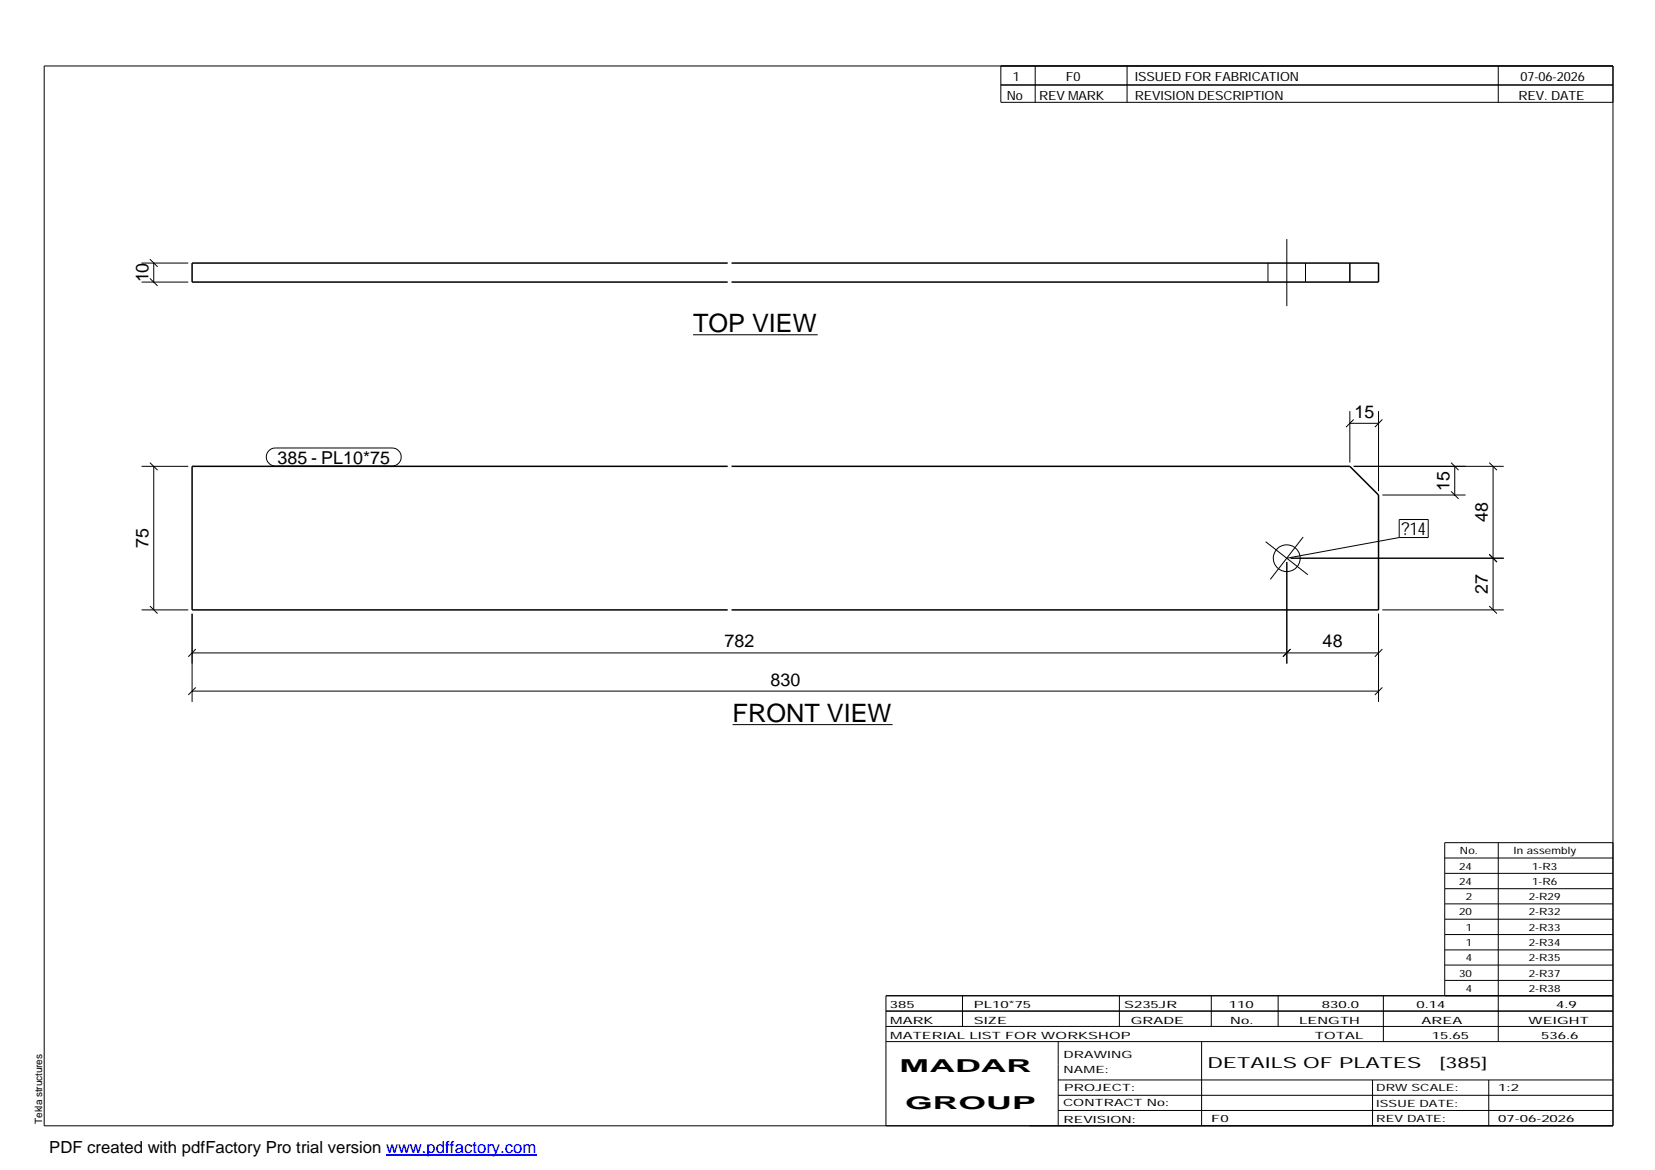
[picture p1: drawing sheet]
<svg xmlns="http://www.w3.org/2000/svg" width="420mm" height="297mm" viewBox="0 0 420 297" stroke-linecap="round" stroke-linejoin="round" font-family="sans-serif">
<g fill="none" stroke="#000" stroke-width=".25">
<path d="M11.2 16.7h398.3v269.1h-398.3zM254.1 16.7v9.3h155.4M262.8 16.7v9.3M286.1 16.7v9.3M380.4 16.7v9.3M254.1 21.6h155.4M35.9 71.6h11.9M35.9 66.8h11.9M38.1 70.7l1.9 1.9M38.1 65.8l1.9 1.9M39 66.8v4.8M321.9 66.8v4.8"/>
<path d="M326.7 60.7v17M331.4 66.8v4.8M175.9 85h31.7M35.9 118.4h11.9M38.1 117.5l1.9 1.9M39 118.4v36.4M68.3 114.4l.7-.5 .9-.2h29.7a2.29 2.29 0 0 1 2.3 2.3 2.29 2.29 0 0 1-2.3 2.3h-29.7a2.27 2.27 0 0 1-2.1-1.4 2.27 2.27 0 0 1 .5-2.5zM342.7 107.5h7.3M342.7 104.4v13M343.7 106.5l-2 1.9M343.7 118.4h38.1M350 104.4v20.3"/>
<path d="M350.9 106.5l-1.9 1.9M368.4 117.5l1.9 1.9M369.3 118.4v7.3M378.1 117.5l1.9 1.9M379.1 118.4v36.4M321.3 137.5l10.7 8.4M330.8 136.3l-8.3 10.8M350.9 125.7h21.2M355.2 131.9h7.4v4.6h-7.4zM355.2 136.5l-28.5 5.2M368.4 124.7l1.9 1.9M35.9 154.8h11.9"/>
<path d="M38.1 153.9l1.9 1.9M48.8 155.8v22.4M326.7 142.7v25.8M327.7 141.7h54.1M350 155.8v22.4M350.9 154.8h30.9M378.1 153.9l1.9 1.9M378.1 140.7l1.9 2M48.8 175.5h301.2M48.8 165.8h301.2M49.7 174.5l-1.9 1.9M49.7 164.8l-1.9 1.9"/>
<path d="M327.6 164.8l-1.9 1.9M350.9 174.5l-1.9 1.9M350.9 164.8l-1.9 1.9M186 184h40.6M366.8 217.8h42.7M380.4 213.9v50.5M409.5 213.9h-42.7v38.9M366.8 221.7h42.7M366.8 225.6h42.7M366.8 229.5h42.7M366.8 233.4h42.7M366.8 237.3h42.7"/>
<path d="M224.9 256.7h184.6M244.3 252.8v7.8M284.2 252.8v7.8M307.5 252.8v7.8M324.5 252.8v7.8M351.2 252.8v11.6M366.8 241.2h42.7M366.8 245h42.7M366.8 248.9h42.7M409.5 252.8h-184.6v33M224.9 264.4h184.6M224.9 260.6h184.6"/>
<path d="M268.6 264.4v21.4M268.6 274.2h140.9M268.6 278.1h140.9M305.1 264.4v21.4M348.4 274.2v11.6M378 274.2v11.6M268.6 281.9h140.9"/>
<circle cx="326.6" cy="141.7" r="3.4"/>
</g>
<path d="M184.7 66.8h-135.9v4.8h135.9M185.7 66.8h164.3v4.8h-164.3M342.7 66.8v4.8M184.7 118.4h-135.9v36.4h135.9M185.7 118.4h157l7.3 7.3v29.1h-164.3" fill="none" stroke="#000" stroke-width=".38"/>
<path d="M98 293.3h38.2" fill="none" stroke="#00f" stroke-width=".3"/>
<g font-size="6.4">
<text x="175.9" y="84.3">TOP VIEW</text>
<text x="186" y="183.2">FRONT VIEW</text>
</g>
<g font-size="4.5">
<text x="37.7" y="71.7" transform="rotate(-90 37.7 71.7)">10</text>
<text x="343.8" y="106.1">15</text>
<text x="70.5" y="117.7">385 - PL10*75</text>
<text x="368" y="124.6" transform="rotate(-90 368 124.6)">15</text>
<text x="355.8" y="135.9">?14</text>
<text x="377.7" y="132.6" transform="rotate(-90 377.7 132.6)">48</text>
<text x="37.7" y="139.1" transform="rotate(-90 37.7 139.1)">75</text>
<text x="377.7" y="150.8" transform="rotate(-90 377.7 150.8)">27</text>
<text x="183.9" y="164.4">782</text>
<text x="335.8" y="164.4">48</text>
<text x="195.6" y="174.1">830</text>
<text x="228.4" y="272.3">MADAR</text>
<text x="229.8" y="281.6">GROUP</text>
</g>
<text font-size="4.2" x="12.5" y="292.7">PDF created with pdfFactory Pro trial version www.pdffactory.com</text>
<g font-size="3.9">
<text x="306.5" y="271.3">DETAILS OF PLATES</text>
<text x="365.4" y="271.3">[385]</text>
</g>
<g font-size="3.2">
<text x="257.1" y="20.5">1</text>
<text x="270.6" y="20.5">F0</text>
<text x="288.1" y="20.5">ISSUED FOR FABRICATION</text>
<text x="386" y="20.5">07-06-2026</text>
<text x="255.6" y="25.5">No</text>
<text x="263.8" y="25.5">REV MARK</text>
<text x="288.1" y="25.5">REVISION DESCRIPTION</text>
<text x="385.5" y="25.5">REV. DATE</text>
</g>
<g font-size="2.5">
<text x="370.4" y="220.8">24</text>
<text x="370.6" y="216.9">No.</text>
<text x="384.3" y="216.9">In assembly</text>
<text x="389" y="220.8">1-R3</text>
<text x="370.4" y="224.6">24</text>
<text x="389" y="224.6">1-R6</text>
<text x="370.4" y="232.4">20</text>
<text x="372.1" y="228.5">2</text>
<text x="388.1" y="228.5">2-R29</text>
<text x="388.1" y="232.4">2-R32</text>
<text x="372.1" y="236.3">1</text>
<text x="388.1" y="236.3">2-R33</text>
<text x="372.1" y="240.2">1</text>
<text x="372.1" y="244.1">4</text>
<text x="388.1" y="240.2">2-R34</text>
<text x="388.1" y="244.1">2-R35</text>
<text x="370.4" y="247.9">30</text>
<text x="372.1" y="251.8">4</text>
<text x="388.1" y="247.9">2-R37</text>
<text x="388.1" y="251.8">2-R38</text>
<text x="225.9" y="255.9">385</text>
<text x="247.3" y="255.9">PL10*75</text>
<text x="285.4" y="255.9">S235JR</text>
<text x="312" y="255.9">110</text>
<text x="335.6" y="255.9">830.0</text>
<text x="359.6" y="255.9">0.14</text>
<text x="395.1" y="255.9">4.9</text>
<text x="226" y="263.7">MATERIAL LIST FOR WORKSHOP</text>
<text x="226" y="259.9">MARK</text>
<text x="247.2" y="259.9">SIZE</text>
<text x="287.1" y="259.9">GRADE</text>
<text x="312.3" y="259.9">No.</text>
<text x="329.8" y="259.9">LENGTH</text>
<text x="333.8" y="263.7">TOTAL</text>
<text x="360.9" y="259.9">AREA</text>
<text x="363.5" y="263.7">15.65</text>
<text x="388.1" y="259.9">WEIGHT</text>
<text x="391.3" y="263.7">536.6</text>
<text x="270" y="268.5">DRAWING</text>
<text x="270" y="272.5">NAME:</text>
<text x="269.9" y="280.9">CONTRACT No:</text>
<text x="270.2" y="277">PROJECT:</text>
<text x="349.4" y="277.1">DRW SCALE:</text>
<text x="349.4" y="281">ISSUE DATE:</text>
<text x="380.4" y="277.1">1:2</text>
<text x="10.7" y="285.4" transform="rotate(-90 10.7 285.4)">Tekla structures</text>
<text x="270" y="285">REVISION:</text>
<text x="307.5" y="284.8">F0</text>
<text x="349.4" y="284.8">REV DATE:</text>
<text x="380.4" y="284.8">07-06-2026</text>
</g>
</svg>
